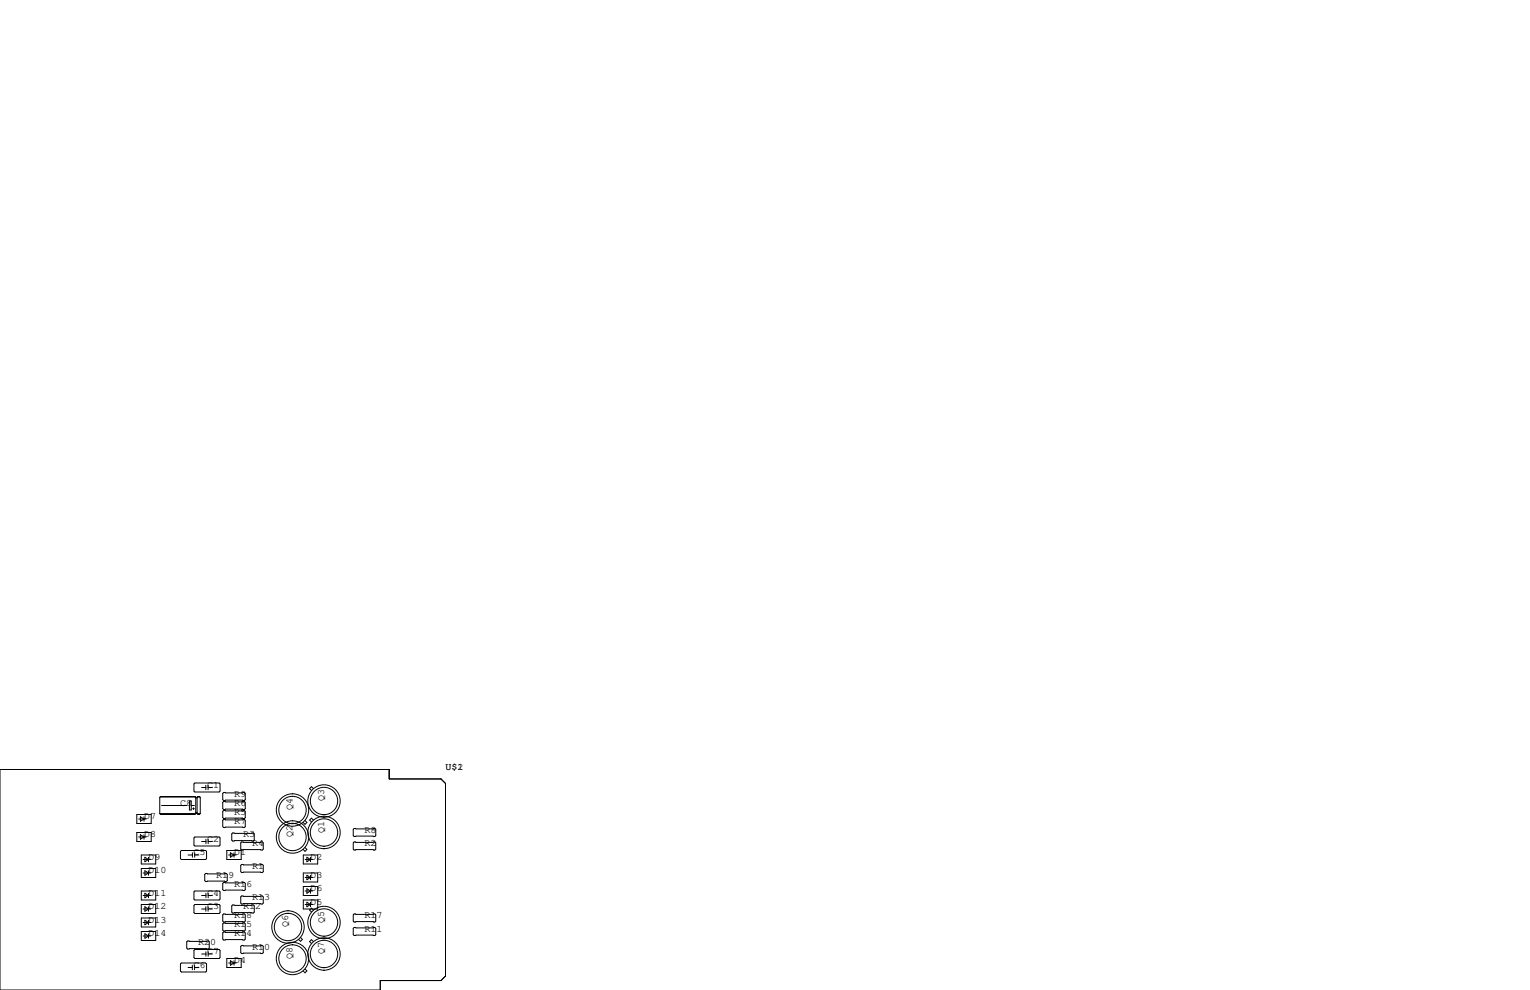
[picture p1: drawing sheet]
<svg xmlns="http://www.w3.org/2000/svg" width="432mm" height="279mm" viewBox="0 0 432 279" stroke-linecap="round" stroke-linejoin="round" font-family="sans-serif">
<g fill="none" stroke="#000" stroke-width=".28">
<path d="M0 217.2h109.9v2.6h14.6l1.2 1.3v54.4l-1.2 1.2h-17.2v2.7h-107.3zM38.6 234.9h4.1v2.6h-4.1zM38.6 229.9h4.1v2.5h-4.1zM39.1 236.2h2.2M39.1 231.1h2.2M39.6 230.5l1 .6-1 .7zM39.6 235.6l1 .6-1 .7zM40.6 230.5v1.3M40.6 235.6v1.3M45.1 229.6h11.4M45.2 224.9h9.9M45.3 229.7h9.7"/>
<path d="M45.6 227.3h7.1M53.5 226.1h.5v2.5h-.5zM54 227.3h.9M54.4 228.2h.5M54.6 228v.5M54.7 221.2l.3-.2h6.8l.3 .2v2.1l-.3 .2h-6.8l-.3-.2zM54.7 236.5l.3-.3h6.8l.3 .3v2l-.3 .3h-6.8l-.3-.3zM55 224.8h-9.7M55 224.8h-9.7l-.2 .2v4.6M55 224.8l.2 .2M55.2 225v4.6l-.2 .3h-9.7l-.2-.3M55.2 229.4h.4"/>
<path d="M55.2 225h.4M55.2 225.2h.4M55.4 229.5h.1M55.6 225v4.6l.3 .3h.4l.2-.3M55.8 224.9h.6M55.9 229.7h.4M56.3 224.8l.2 .2v4.6M56.3 224.8h-.4l-.3 .2M56.3 224.8h-.4M56.9 237.5h1.2M56.9 222.2h1.2M58.1 221.6v1.3"/>
<path d="M58.1 236.9v1.2M58.7 221.6v1.3M58.7 222.2h1.2M58.8 237.5h1.1M58.8 236.9v1.2M63.1 231.3h5.9l.2 .2v1.8l-.2 .3h-5.9l-.2-.3v-1.8zM63.1 223.6h5.9l.2 .3v1.8l-.2 .2h-5.9l-.2-.2v-1.8zM63.1 226.2h5.9l.2 .2v1.8l-.2 .3h-5.9l-.2-.3v-1.8zM63.1 228.7h5.9l.2 .3v1.8l-.2 .2h-5.9l-.2-.2v-1.8zM65.7 235.1h5.8l.3 .2v1.8l-.3 .3h-5.8l-.3-.3v-1.8zM68.2 237.6h5.8l.3 .3v1.7l-.3 .3h-5.8l-.3-.3v-1.7zM86.1 239.2l.5 .5-.5 .6-.6-.6"/>
<path d="M86.1 231.6l.5 .5-.5 .5-.6-.5M88.4 231.4l-.5-.5-.5 .5 .5 .6M88.4 222.6l-.5-.6-.5 .6 .5 .5M99.9 237.6h5.9l.2 .3v1.7l-.2 .3h-5.9l-.2-.3v-1.7zM99.9 233.8h5.9l.2 .3v1.7l-.2 .3h-5.9l-.2-.3v-1.7zM39.9 241.3h4v2.5h-4zM39.9 245.1h4v2.5h-4zM39.9 255.3h4v2.5h-4zM39.9 251.5h4v2.5h-4zM39.9 259.1h4v2.5h-4zM40.4 242.6h2.1M40.4 246.4h2.1"/>
<path d="M40.4 256.5h2.1M40.4 252.7h2.1M40.9 241.9l1 .7-1 .6zM40.9 245.7l1 .7-1 .6zM40.9 252.1l1 .6-1 .7zM40.9 255.9l1 .6-1 .7zM40.9 259.7l1 .6-1 .7zM41.9 241.9v1.3M41.9 245.7v1.3M41.9 252.1v1.3M41.9 255.9v1.3M41.9 259.7v1.3"/>
<path d="M50.9 240.3l.3-.3h6.8l.3 .3v2l-.3 .3h-6.8l-.3-.3zM53.1 241.3h1.2M54.3 240.7v1.2M54.7 251.7l.3-.2h6.8l.3 .2v2l-.3 .3h-6.8l-.3-.3zM54.7 255.5l.3-.2h6.8l.3 .2v2.1l-.3 .2h-6.8l-.3-.2zM54.9 241.3h1.2M54.9 240.7v1.2M56.9 256.5h1.2M56.9 252.7h1.2M57.8 246.8l.2-.3h5.9l.2 .3v1.7l-.2 .3h-5.9l-.2-.3zM58.1 255.9v1.3M58.1 252.1v1.3"/>
<path d="M58.7 255.9v1.3M58.7 256.5h1.2M58.8 252.1v1.3M58.8 252.7h1.1M62.9 249.3l.2-.3h5.9l.2 .3v1.8l-.2 .2h-5.9l-.2-.2zM62.9 258.2l.2-.3h5.9l.2 .3v1.8l-.2 .2h-5.9l-.2-.2zM64 240h4.1v2.6h-4.1zM64.5 241.3h2.2M65 240.7l1 .6-1 .6zM65.4 255.7l.3-.3h5.8l.3 .3v1.7l-.3 .3h-5.8l-.3-.3zM66 240.7v1.2M67.9 253.1l.3-.2h5.8l.3 .2v1.8l-.3 .2h-5.8l-.3-.2z"/>
<path d="M68.2 244h5.8l.3 .2v1.8l-.3 .3h-5.8l-.3-.3v-1.8zM85.6 241.3h4.1v2.5h-4.1zM85.6 246.4h4.1v2.5h-4.1zM85.6 250.2h4.1v2.5h-4.1zM85.6 254h4.1v2.5h-4.1zM86.1 242.6h2.2M86.1 247.6h2.2M86.1 255.3h2.2M86.1 251.5h2.2M86.6 241.9l1 .7-1 .6zM86.6 247l1 .6-1 .7zM86.6 250.8l1 .7-1 .6z"/>
<path d="M86.6 254.6l1 .7-1 .6zM87.6 241.9v1.3M87.6 247v1.3M87.6 250.8v1.3M87.6 254.6v1.3M88.4 256.8l-.5-.5-.5 .5 .5 .6M99.7 258.2l.2-.3h5.9l.2 .3v1.8l-.2 .2h-5.9l-.2-.2zM39.9 262.9h4v2.5h-4zM40.4 264.2h2.1M40.4 260.3h2.1M40.9 263.5l1 .7-1 .6zM41.9 263.5v1.3"/>
<path d="M50.9 272l.3-.2h6.8l.3 .2v2.1l-.3 .2h-6.8l-.3-.2zM52.7 265.8l.3-.2h5.8l.3 .2v1.8l-.3 .2h-5.8l-.3-.2zM53.1 273h1.2M54.3 272.4v1.3M54.7 268.2l.3-.2h6.8l.3 .2v2.1l-.3 .2h-6.8l-.3-.2zM54.9 273h1.2M54.9 272.4v1.3M56.9 269.2h1.2M58.1 268.6v1.3M58.8 268.6v1.3M58.8 269.2h1.1M62.9 260.7l.2-.2h5.9l.2 .2v1.8l-.2 .3h-5.9l-.2-.3z"/>
<path d="M62.9 263.3l.2-.3h5.9l.2 .3v1.7l-.2 .3h-5.9l-.2-.3zM64 270.5h4.1v2.5h-4.1zM64.5 271.8h2.2M65 271.1l1 .7-1 .6zM66 271.1v1.3M67.9 267.1l.3-.3h5.8l.3 .3v1.8l-.3 .2h-5.8l-.3-.2zM84.8 264.6l.5 .5-.5 .6-.5-.6M86.1 273.5l.5 .5-.5 .5-.6-.5M88.4 265.7l-.5-.5-.5 .5 .5 .6M99.7 262l.2-.3h5.9l.2 .3v1.8l-.2 .2h-5.9l-.2-.2z"/>
<circle cx="82.5" cy="228.6" r="3.9"/>
<circle cx="82.5" cy="236.2" r="3.9"/>
<circle cx="82.6" cy="228.6" r="4.6"/>
<circle cx="82.6" cy="236.2" r="4.6"/>
<circle cx="91.4" cy="234.9" r="4.6"/>
<circle cx="91.4" cy="226.1" r="4.6"/>
<circle cx="91.4" cy="234.9" r="3.9"/>
<circle cx="91.4" cy="226.1" r="3.9"/>
<circle cx="81.3" cy="261.6" r="3.9"/>
<circle cx="81.3" cy="261.6" r="4.6"/>
<circle cx="82.5" cy="270.5" r="3.9"/>
<circle cx="82.6" cy="270.5" r="4.6"/>
<circle cx="91.4" cy="260.3" r="4.6"/>
<circle cx="91.4" cy="269.2" r="4.6"/>
<circle cx="91.4" cy="269.2" r="3.9"/>
<circle cx="91.4" cy="260.3" r="3.9"/>
</g>
<g font-size="2.8">
<text x="125.7" y="217.2">U$1</text>
<text x="129.1" y="217.2">2</text>
<text x="50.8" y="227.3">C8</text>
<text x="58.4" y="222.2">C1</text>
<text x="66" y="227.3">R6</text>
<text x="66" y="224.8">R9</text>
<text x="91.4" y="226.1" transform="rotate(-90 91.4 226.1)">Q3</text>
<text x="40.6" y="231.1">D7</text>
<text x="66" y="232.4">R7</text>
<text x="66" y="229.9">R5</text>
<text x="82.5" y="228.6" transform="rotate(-90 82.5 228.6)">Q4</text>
<text x="40.6" y="236.2">D8</text>
<text x="58.4" y="237.5">C2</text>
<text x="68.6" y="236.2">R3</text>
<text x="71.1" y="238.8">R4</text>
<text x="82.5" y="236.2" transform="rotate(-90 82.5 236.2)">Q2</text>
<text x="91.4" y="234.9" transform="rotate(-90 91.4 234.9)">Q1</text>
<text x="102.9" y="238.8">R2</text>
<text x="102.9" y="234.9">R8</text>
<text x="41.9" y="242.6">D9</text>
<text x="54.6" y="241.3">C5</text>
<text x="66" y="241.3">D1</text>
<text x="71.1" y="245.1">R1</text>
<text x="87.6" y="242.6">D2</text>
<text x="41.9" y="246.4">D10</text>
<text x="61" y="247.6">R19</text>
<text x="66" y="250.2">R16</text>
<text x="87.6" y="247.6">D3</text>
<text x="87.6" y="251.5">D6</text>
<text x="41.9" y="252.7">D11</text>
<text x="41.9" y="256.5">D12</text>
<text x="58.4" y="256.5">C3</text>
<text x="58.4" y="252.7">C4</text>
<text x="68.6" y="256.5">R12</text>
<text x="71.1" y="254">R13</text>
<text x="87.6" y="255.3">D5</text>
<text x="41.9" y="260.3">D13</text>
<text x="66" y="259.1">R18</text>
<text x="66" y="261.6">R15</text>
<text x="81.3" y="261.6" transform="rotate(-90 81.3 261.6)">Q6</text>
<text x="91.4" y="260.3" transform="rotate(-90 91.4 260.3)">Q5</text>
<text x="102.9" y="262.9">R11</text>
<text x="102.9" y="259.1">R17</text>
<text x="41.9" y="264.2">D14</text>
<text x="55.9" y="266.7">R20</text>
<text x="58.4" y="269.2">C7</text>
<text x="66" y="264.2">R14</text>
<text x="71.1" y="268">R10</text>
<text x="91.4" y="269.2" transform="rotate(-90 91.4 269.2)">Q7</text>
<text x="54.6" y="273">C6</text>
<text x="66" y="271.8">D4</text>
<text x="82.5" y="270.5" transform="rotate(-90 82.5 270.5)">Q8</text>
</g>
</svg>
